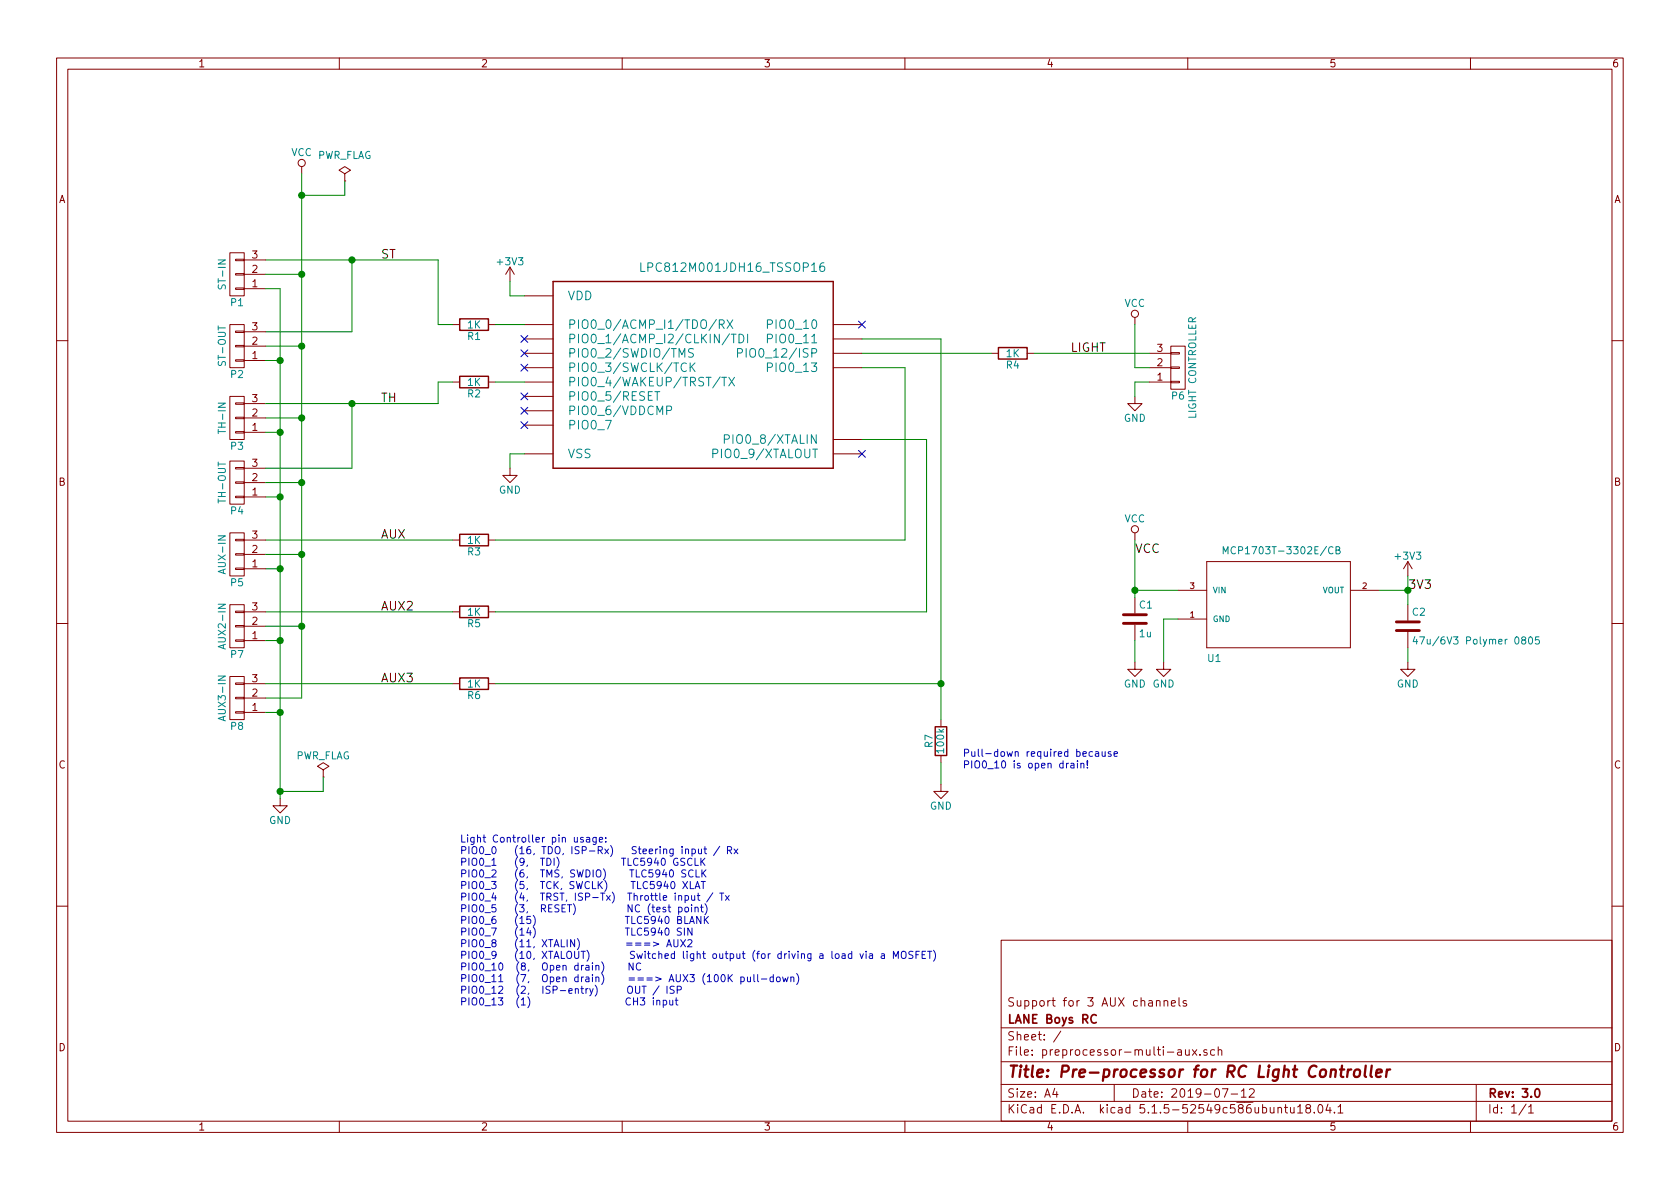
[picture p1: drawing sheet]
EESchema Schematic File Version 4
LIBS:preprocessor-multi-aux-cache
EELAYER 26 0
EELAYER END
$Descr A4 11693 8268
encoding utf-8
Sheet 1 1
Title "Pre-processor for RC Light Controller"
Date "2019-07-12"
Rev "3.0"
Comp "LANE Boys RC"
Comment1 "Support for 3 AUX channels"
Comment2 ""
Comment3 ""
Comment4 ""
$EndDescr
$Comp
L WLA-NXP-LPC:LPC811M001JDH16_TSSOP16 U2
U 1 1
P 4850 2550
F 0 "U2" H 4750 2650 10  0001 C CNN
F 1 "LPC812M001JDH16_TSSOP16" H 5100 3250 60  0000 C CNN
F 2 "Package_SO:TSSOP-16_4.4x5mm_P0.65mm" H 4750 2650 60  0001 C CNN
F 3 "" H 4750 2650 60  0000 C CNN
	1    4850 2550
	1    0    0    -1  
$EndComp
$Comp
L preprocessor-multi-aux-rescue:MCP1703T-3302E_CB-preprocessor-rescue U1
U 1 1
P 8900 4100
F 0 "U1" H 8400 3600 50  0000 L BNN
F 1 "MCP1703T-3302E/CB" H 8500 4350 50  0000 L BNN
F 2 "Package_TO_SOT_SMD:SOT-23W_Handsoldering" H 9050 3650 30  0001 C CNN
F 3 "" H 8900 4100 60  0000 C CNN
	1    8900 4100
	1    0    0    -1  
$EndComp
$Comp
L preprocessor-multi-aux-rescue:CONN_01X03-preprocessor-rescue P1
U 1 1
P 1650 1900
F 0 "P1" H 1650 2100 50  0000 C CNN
F 1 "ST-IN" V 1750 1900 50  0000 C CNN
F 2 "Connector_PinHeader_2.54mm:PinHeader_1x03_P2.54mm_Vertical" H 1650 1900 50  0001 C CNN
F 3 "" H 1650 1900 50  0000 C CNN
	1    1650 1900
	-1   0    0    1   
$EndComp
$Comp
L preprocessor-multi-aux-rescue:CONN_01X03-preprocessor-rescue P2
U 1 1
P 1650 2400
F 0 "P2" H 1650 2600 50  0000 C CNN
F 1 "ST-OUT" V 1750 2400 50  0000 C CNN
F 2 "Connector_PinHeader_2.54mm:PinHeader_1x03_P2.54mm_Vertical" H 1650 2400 50  0001 C CNN
F 3 "" H 1650 2400 50  0000 C CNN
	1    1650 2400
	-1   0    0    1   
$EndComp
$Comp
L preprocessor-multi-aux-rescue:CONN_01X03-preprocessor-rescue P3
U 1 1
P 1650 2900
F 0 "P3" H 1650 3100 50  0000 C CNN
F 1 "TH-IN" V 1750 2900 50  0000 C CNN
F 2 "Connector_PinHeader_2.54mm:PinHeader_1x03_P2.54mm_Vertical" H 1650 2900 50  0001 C CNN
F 3 "" H 1650 2900 50  0000 C CNN
	1    1650 2900
	-1   0    0    1   
$EndComp
$Comp
L preprocessor-multi-aux-rescue:CONN_01X03-preprocessor-rescue P4
U 1 1
P 1650 3350
F 0 "P4" H 1650 3550 50  0000 C CNN
F 1 "TH-OUT" V 1750 3350 50  0000 C CNN
F 2 "Connector_PinHeader_2.54mm:PinHeader_1x03_P2.54mm_Vertical" H 1650 3350 50  0001 C CNN
F 3 "" H 1650 3350 50  0000 C CNN
	1    1650 3350
	-1   0    0    1   
$EndComp
$Comp
L preprocessor-multi-aux-rescue:CONN_01X03-preprocessor-rescue P5
U 1 1
P 1650 3850
F 0 "P5" H 1650 4050 50  0000 C CNN
F 1 "AUX-IN" V 1750 3850 50  0000 C CNN
F 2 "Connector_PinHeader_2.54mm:PinHeader_1x03_P2.54mm_Vertical" H 1650 3850 50  0001 C CNN
F 3 "" H 1650 3850 50  0000 C CNN
	1    1650 3850
	-1   0    0    1   
$EndComp
$Comp
L preprocessor-multi-aux-rescue:CONN_01X03-preprocessor-rescue P6
U 1 1
P 8200 2550
F 0 "P6" H 8200 2750 50  0000 C CNN
F 1 "LIGHT CONTROLLER" V 8300 2550 50  0000 C CNN
F 2 "Connector_PinHeader_2.54mm:PinHeader_1x03_P2.54mm_Vertical" H 8200 2550 50  0001 C CNN
F 3 "" H 8200 2550 50  0000 C CNN
	1    8200 2550
	1    0    0    1   
$EndComp
$Comp
L power:GND #PWR01
U 1 1
P 1950 5550
F 0 "#PWR01" H 1950 5300 50  0001 C CNN
F 1 "GND" H 1950 5400 50  0000 C CNN
F 2 "" H 1950 5550 50  0000 C CNN
F 3 "" H 1950 5550 50  0000 C CNN
	1    1950 5550
	1    0    0    -1  
$EndComp
$Comp
L power:GND #PWR02
U 1 1
P 7900 4600
F 0 "#PWR02" H 7900 4350 50  0001 C CNN
F 1 "GND" H 7900 4450 50  0000 C CNN
F 2 "" H 7900 4600 50  0000 C CNN
F 3 "" H 7900 4600 50  0000 C CNN
	1    7900 4600
	1    0    0    -1  
$EndComp
$Comp
L power:GND #PWR03
U 1 1
P 3550 3250
F 0 "#PWR03" H 3550 3000 50  0001 C CNN
F 1 "GND" H 3550 3100 50  0000 C CNN
F 2 "" H 3550 3250 50  0000 C CNN
F 3 "" H 3550 3250 50  0000 C CNN
	1    3550 3250
	1    0    0    -1  
$EndComp
$Comp
L power:+3V3 #PWR04
U 1 1
P 3550 1950
F 0 "#PWR04" H 3550 1800 50  0001 C CNN
F 1 "+3V3" H 3550 2090 50  0000 C CNN
F 2 "" H 3550 1950 50  0000 C CNN
F 3 "" H 3550 1950 50  0000 C CNN
	1    3550 1950
	1    0    0    -1  
$EndComp
$Comp
L power:VCC #PWR05
U 1 1
P 2100 1200
F 0 "#PWR05" H 2100 1050 50  0001 C CNN
F 1 "VCC" H 2100 1350 50  0000 C CNN
F 2 "" H 2100 1200 50  0000 C CNN
F 3 "" H 2100 1200 50  0000 C CNN
	1    2100 1200
	1    0    0    -1  
$EndComp
$Comp
L power:VCC #PWR06
U 1 1
P 7900 3750
F 0 "#PWR06" H 7900 3600 50  0001 C CNN
F 1 "VCC" H 7900 3900 50  0000 C CNN
F 2 "" H 7900 3750 50  0000 C CNN
F 3 "" H 7900 3750 50  0000 C CNN
	1    7900 3750
	1    0    0    -1  
$EndComp
$Comp
L preprocessor-multi-aux-rescue:C-preprocessor-rescue C1
U 1 1
P 7900 4300
F 0 "C1" H 7925 4400 50  0000 L CNN
F 1 "1u" H 7925 4200 50  0000 L CNN
F 2 "Capacitor_SMD:C_0805_2012Metric_Pad1.15x1.40mm_HandSolder" H 7938 4150 50  0001 C CNN
F 3 "" H 7900 4300 50  0000 C CNN
	1    7900 4300
	1    0    0    -1  
$EndComp
$Comp
L power:GND #PWR07
U 1 1
P 8100 4600
F 0 "#PWR07" H 8100 4350 50  0001 C CNN
F 1 "GND" H 8100 4450 50  0000 C CNN
F 2 "" H 8100 4600 50  0000 C CNN
F 3 "" H 8100 4600 50  0000 C CNN
	1    8100 4600
	1    0    0    -1  
$EndComp
Wire Wire Line
	7900 3750 7900 4100
Wire Wire Line
	7900 4450 7900 4600
Wire Wire Line
	8200 4100 7900 4100
Connection ~ 7900 4100
Wire Wire Line
	8200 4300 8100 4300
Wire Wire Line
	8100 4300 8100 4600
$Comp
L preprocessor-multi-aux-rescue:C-preprocessor-rescue C2
U 1 1
P 9800 4350
F 0 "C2" H 9825 4450 50  0000 L CNN
F 1 "47u/6V3 Polymer 0805" H 9825 4250 50  0000 L CNN
F 2 "Capacitor_SMD:C_0805_2012Metric_Pad1.15x1.40mm_HandSolder" H 9838 4200 50  0001 C CNN
F 3 "" H 9800 4350 50  0000 C CNN
	1    9800 4350
	1    0    0    -1  
$EndComp
$Comp
L power:+3V3 #PWR08
U 1 1
P 9800 4000
F 0 "#PWR08" H 9800 3850 50  0001 C CNN
F 1 "+3V3" H 9800 4140 50  0000 C CNN
F 2 "" H 9800 4000 50  0000 C CNN
F 3 "" H 9800 4000 50  0000 C CNN
	1    9800 4000
	1    0    0    -1  
$EndComp
$Comp
L power:GND #PWR09
U 1 1
P 9800 4600
F 0 "#PWR09" H 9800 4350 50  0001 C CNN
F 1 "GND" H 9800 4450 50  0000 C CNN
F 2 "" H 9800 4600 50  0000 C CNN
F 3 "" H 9800 4600 50  0000 C CNN
	1    9800 4600
	1    0    0    -1  
$EndComp
Wire Wire Line
	9800 4500 9800 4600
Wire Wire Line
	9800 4000 9800 4100
Wire Wire Line
	9600 4100 9800 4100
Connection ~ 9800 4100
Wire Wire Line
	3550 3150 3550 3250
Wire Wire Line
	3550 1950 3550 2050
Wire Wire Line
	3550 2050 3650 2050
Wire Wire Line
	2100 1900 1850 1900
Wire Wire Line
	2100 1200 2100 1350
Wire Wire Line
	2100 2400 1850 2400
Connection ~ 2100 1900
Wire Wire Line
	2100 2900 1850 2900
Connection ~ 2100 2400
Wire Wire Line
	2100 3350 1850 3350
Connection ~ 2100 2900
Wire Wire Line
	2100 3850 1850 3850
Connection ~ 2100 3350
Wire Wire Line
	1950 3950 1850 3950
Wire Wire Line
	1950 2000 1950 2500
Wire Wire Line
	1850 3450 1950 3450
Connection ~ 1950 3950
Wire Wire Line
	1850 3000 1950 3000
Connection ~ 1950 3450
Wire Wire Line
	1850 2500 1950 2500
Connection ~ 1950 3000
Wire Wire Line
	1850 2000 1950 2000
Connection ~ 1950 2500
$Comp
L power:VCC #PWR010
U 1 1
P 7900 2250
F 0 "#PWR010" H 7900 2100 50  0001 C CNN
F 1 "VCC" H 7900 2400 50  0000 C CNN
F 2 "" H 7900 2250 50  0000 C CNN
F 3 "" H 7900 2250 50  0000 C CNN
	1    7900 2250
	1    0    0    -1  
$EndComp
$Comp
L power:GND #PWR011
U 1 1
P 7900 2750
F 0 "#PWR011" H 7900 2500 50  0001 C CNN
F 1 "GND" H 7900 2600 50  0000 C CNN
F 2 "" H 7900 2750 50  0000 C CNN
F 3 "" H 7900 2750 50  0000 C CNN
	1    7900 2750
	1    0    0    -1  
$EndComp
Wire Wire Line
	8000 2550 7900 2550
Wire Wire Line
	7900 2550 7900 2250
Wire Wire Line
	8000 2650 7900 2650
Wire Wire Line
	7900 2650 7900 2750
Wire Wire Line
	1850 1800 2450 1800
Wire Wire Line
	3050 1800 3050 2250
Wire Wire Line
	1850 2800 2450 2800
Wire Wire Line
	3050 2800 3050 2650
Wire Wire Line
	7200 2450 8000 2450
NoConn ~ 6000 3150
NoConn ~ 6000 2250
NoConn ~ 3650 2350
NoConn ~ 3650 2450
NoConn ~ 3650 2550
NoConn ~ 3650 2750
NoConn ~ 3650 2850
NoConn ~ 3650 2950
Wire Wire Line
	6300 3750 6300 2550
Wire Wire Line
	6300 2550 6000 2550
Wire Wire Line
	1850 2300 2450 2300
Wire Wire Line
	2450 2300 2450 1800
Connection ~ 2450 1800
Wire Wire Line
	1850 3250 2450 3250
Wire Wire Line
	2450 3250 2450 2800
Connection ~ 2450 2800
$Comp
L power:PWR_FLAG #FLG012
U 1 1
P 2400 1250
F 0 "#FLG012" H 2400 1345 50  0001 C CNN
F 1 "PWR_FLAG" H 2400 1430 50  0000 C CNN
F 2 "" H 2400 1250 50  0000 C CNN
F 3 "" H 2400 1250 50  0000 C CNN
	1    2400 1250
	1    0    0    -1  
$EndComp
Wire Wire Line
	2400 1250 2400 1350
Wire Wire Line
	2400 1350 2100 1350
Connection ~ 2100 1350
Wire Wire Line
	3650 3150 3550 3150
Text Label 2650 3750 0    60   ~ 0
AUX
Text Label 2650 2800 0    60   ~ 0
TH
Text Label 2650 1800 0    60   ~ 0
ST
Text Label 7450 2450 0    60   ~ 0
LIGHT
Text Label 9800 4100 0    60   ~ 0
3V3
Text Label 7900 3850 0    60   ~ 0
VCC
$Comp
L preprocessor-multi-aux-rescue:R-preprocessor-rescue R1
U 1 1
P 3300 2250
F 0 "R1" V 3380 2250 50  0000 C CNN
F 1 "1K" V 3300 2250 50  0000 C CNN
F 2 "Resistor_SMD:R_0603_1608Metric_Pad1.05x0.95mm_HandSolder" V 3230 2250 50  0001 C CNN
F 3 "" H 3300 2250 50  0001 C CNN
	1    3300 2250
	0    1    1    0   
$EndComp
$Comp
L preprocessor-multi-aux-rescue:R-preprocessor-rescue R2
U 1 1
P 3300 2650
F 0 "R2" V 3380 2650 50  0000 C CNN
F 1 "1K" V 3300 2650 50  0000 C CNN
F 2 "Resistor_SMD:R_0603_1608Metric_Pad1.05x0.95mm_HandSolder" V 3230 2650 50  0001 C CNN
F 3 "" H 3300 2650 50  0001 C CNN
	1    3300 2650
	0    1    1    0   
$EndComp
$Comp
L preprocessor-multi-aux-rescue:R-preprocessor-rescue R3
U 1 1
P 3300 3750
F 0 "R3" V 3380 3750 50  0000 C CNN
F 1 "1K" V 3300 3750 50  0000 C CNN
F 2 "Resistor_SMD:R_0603_1608Metric_Pad1.05x0.95mm_HandSolder" V 3230 3750 50  0001 C CNN
F 3 "" H 3300 3750 50  0001 C CNN
	1    3300 3750
	0    1    1    0   
$EndComp
$Comp
L preprocessor-multi-aux-rescue:R-preprocessor-rescue R4
U 1 1
P 7050 2450
F 0 "R4" V 7130 2450 50  0000 C CNN
F 1 "1K" V 7050 2450 50  0000 C CNN
F 2 "Resistor_SMD:R_0603_1608Metric_Pad1.05x0.95mm_HandSolder" V 6980 2450 50  0001 C CNN
F 3 "" H 7050 2450 50  0001 C CNN
	1    7050 2450
	0    1    1    0   
$EndComp
Wire Wire Line
	3050 2250 3150 2250
Wire Wire Line
	3450 2250 3650 2250
Wire Wire Line
	3050 2650 3150 2650
Wire Wire Line
	3450 2650 3650 2650
Wire Wire Line
	1850 3750 3150 3750
Wire Wire Line
	3450 3750 6300 3750
Wire Wire Line
	6900 2450 6000 2450
$Comp
L power:PWR_FLAG #FLG013
U 1 1
P 2250 5400
F 0 "#FLG013" H 2250 5475 50  0001 C CNN
F 1 "PWR_FLAG" H 2250 5550 50  0000 C CNN
F 2 "" H 2250 5400 50  0001 C CNN
F 3 "" H 2250 5400 50  0001 C CNN
	1    2250 5400
	1    0    0    -1  
$EndComp
Wire Wire Line
	2250 5400 2250 5500
Wire Wire Line
	2250 5500 1950 5500
Connection ~ 1950 5500
Wire Wire Line
	7900 4100 7900 4150
Wire Wire Line
	9800 4100 9800 4200
Wire Wire Line
	2100 1900 2100 2400
Wire Wire Line
	2100 2400 2100 2900
Wire Wire Line
	2100 2900 2100 3350
Wire Wire Line
	2100 3350 2100 3850
Wire Wire Line
	1950 3450 1950 3950
Wire Wire Line
	1950 3000 1950 3450
Wire Wire Line
	1950 2500 1950 3000
Wire Wire Line
	2450 1800 3050 1800
Wire Wire Line
	2450 2800 3050 2800
Wire Wire Line
	2100 1350 2100 1900
Wire Wire Line
	1950 5500 1950 5550
$Comp
L preprocessor-multi-aux-rescue:CONN_01X03-preprocessor-rescue P7
U 1 1
P 1650 4350
F 0 "P7" H 1650 4550 50  0000 C CNN
F 1 "AUX2-IN" V 1750 4350 50  0000 C CNN
F 2 "Connector_PinHeader_2.54mm:PinHeader_1x03_P2.54mm_Vertical" H 1650 4350 50  0001 C CNN
F 3 "" H 1650 4350 50  0000 C CNN
	1    1650 4350
	-1   0    0    1   
$EndComp
Wire Wire Line
	2100 4350 1850 4350
Wire Wire Line
	1950 4450 1850 4450
Text Label 2650 4250 0    60   ~ 0
AUX2
$Comp
L preprocessor-multi-aux-rescue:R-preprocessor-rescue R5
U 1 1
P 3300 4250
F 0 "R5" V 3380 4250 50  0000 C CNN
F 1 "1K" V 3300 4250 50  0000 C CNN
F 2 "Resistor_SMD:R_0603_1608Metric_Pad1.05x0.95mm_HandSolder" V 3230 4250 50  0001 C CNN
F 3 "" H 3300 4250 50  0001 C CNN
	1    3300 4250
	0    1    1    0   
$EndComp
Wire Wire Line
	1850 4250 3150 4250
Connection ~ 2100 3850
$Comp
L preprocessor-multi-aux-rescue:CONN_01X03-preprocessor-rescue P8
U 1 1
P 1650 4850
F 0 "P8" H 1650 5050 50  0000 C CNN
F 1 "AUX3-IN" V 1750 4850 50  0000 C CNN
F 2 "Connector_PinHeader_2.54mm:PinHeader_1x03_P2.54mm_Vertical" H 1650 4850 50  0001 C CNN
F 3 "" H 1650 4850 50  0000 C CNN
	1    1650 4850
	-1   0    0    1   
$EndComp
Wire Wire Line
	2100 4850 1850 4850
Wire Wire Line
	1950 4950 1850 4950
Connection ~ 1950 4950
Text Label 2650 4750 0    60   ~ 0
AUX3
$Comp
L preprocessor-multi-aux-rescue:R-preprocessor-rescue R6
U 1 1
P 3300 4750
F 0 "R6" V 3380 4750 50  0000 C CNN
F 1 "1K" V 3300 4750 50  0000 C CNN
F 2 "Resistor_SMD:R_0603_1608Metric_Pad1.05x0.95mm_HandSolder" V 3230 4750 50  0001 C CNN
F 3 "" H 3300 4750 50  0001 C CNN
	1    3300 4750
	0    1    1    0   
$EndComp
Wire Wire Line
	1850 4750 3150 4750
Wire Wire Line
	1950 4950 1950 5500
Wire Wire Line
	1950 3950 1950 4450
Wire Wire Line
	2100 3850 2100 4350
Wire Wire Line
	1950 4450 1950 4950
Connection ~ 1950 4450
Wire Wire Line
	2100 4350 2100 4850
Connection ~ 2100 4350
Wire Wire Line
	6550 2350 6000 2350
Wire Wire Line
	6000 3050 6450 3050
Wire Wire Line
	6450 3050 6450 4250
$Comp
L preprocessor-multi-aux-rescue:R-preprocessor-rescue R7
U 1 1
P 6550 5150
F 0 "R7" V 6630 5150 50  0000 C CNN
F 1 "100k" V 6550 5150 50  0000 C CNN
F 2 "Resistor_SMD:R_0603_1608Metric_Pad1.05x0.95mm_HandSolder" V 6480 5150 50  0001 C CNN
F 3 "" H 6550 5150 50  0001 C CNN
	1    6550 5150
	-1   0    0    1   
$EndComp
$Comp
L power:GND #PWR012
U 1 1
P 6550 5450
F 0 "#PWR012" H 6550 5200 50  0001 C CNN
F 1 "GND" H 6550 5300 50  0000 C CNN
F 2 "" H 6550 5450 50  0000 C CNN
F 3 "" H 6550 5450 50  0000 C CNN
	1    6550 5450
	1    0    0    -1  
$EndComp
Wire Wire Line
	6550 5300 6550 5450
Wire Wire Line
	3450 4250 6450 4250
Wire Wire Line
	6550 4750 3450 4750
Text Notes 3200 7000 0    50   ~ 0
Light Controller pin usage:\nPIO0_0   (16, TDO, ISP-Rx)   Steering input / Rx\nPIO0_1   (9,  TDI)           TLC5940 GSCLK\nPIO0_2   (6,  TMS, SWDIO)    TLC5940 SCLK\nPIO0_3   (5,  TCK, SWCLK)    TLC5940 XLAT\nPIO0_4   (4,  TRST, ISP-Tx)  Throttle input / Tx\nPIO0_5   (3,  RESET)         NC (test point)\nPIO0_6   (15)                TLC5940 BLANK\nPIO0_7   (14)                TLC5940 SIN\nPIO0_8   (11, XTALIN)        ===> AUX2\nPIO0_9   (10, XTALOUT)       Switched light output (for driving a load via a MOSFET)\nPIO0_10  (8,  Open drain)    NC\nPIO0_11  (7,  Open drain)    ===> AUX3 (100K pull-down)\nPIO0_12  (2,  ISP-entry)     OUT / ISP\nPIO0_13  (1)                 CH3 input\n
Wire Wire Line
	6550 2350 6550 4750
Wire Wire Line
	6550 5000 6550 4750
Connection ~ 6550 4750
Text Notes 6700 5350 0    50   ~ 0
Pull-down required because \nPIO0_10 is open drain!
$EndSCHEMATC
